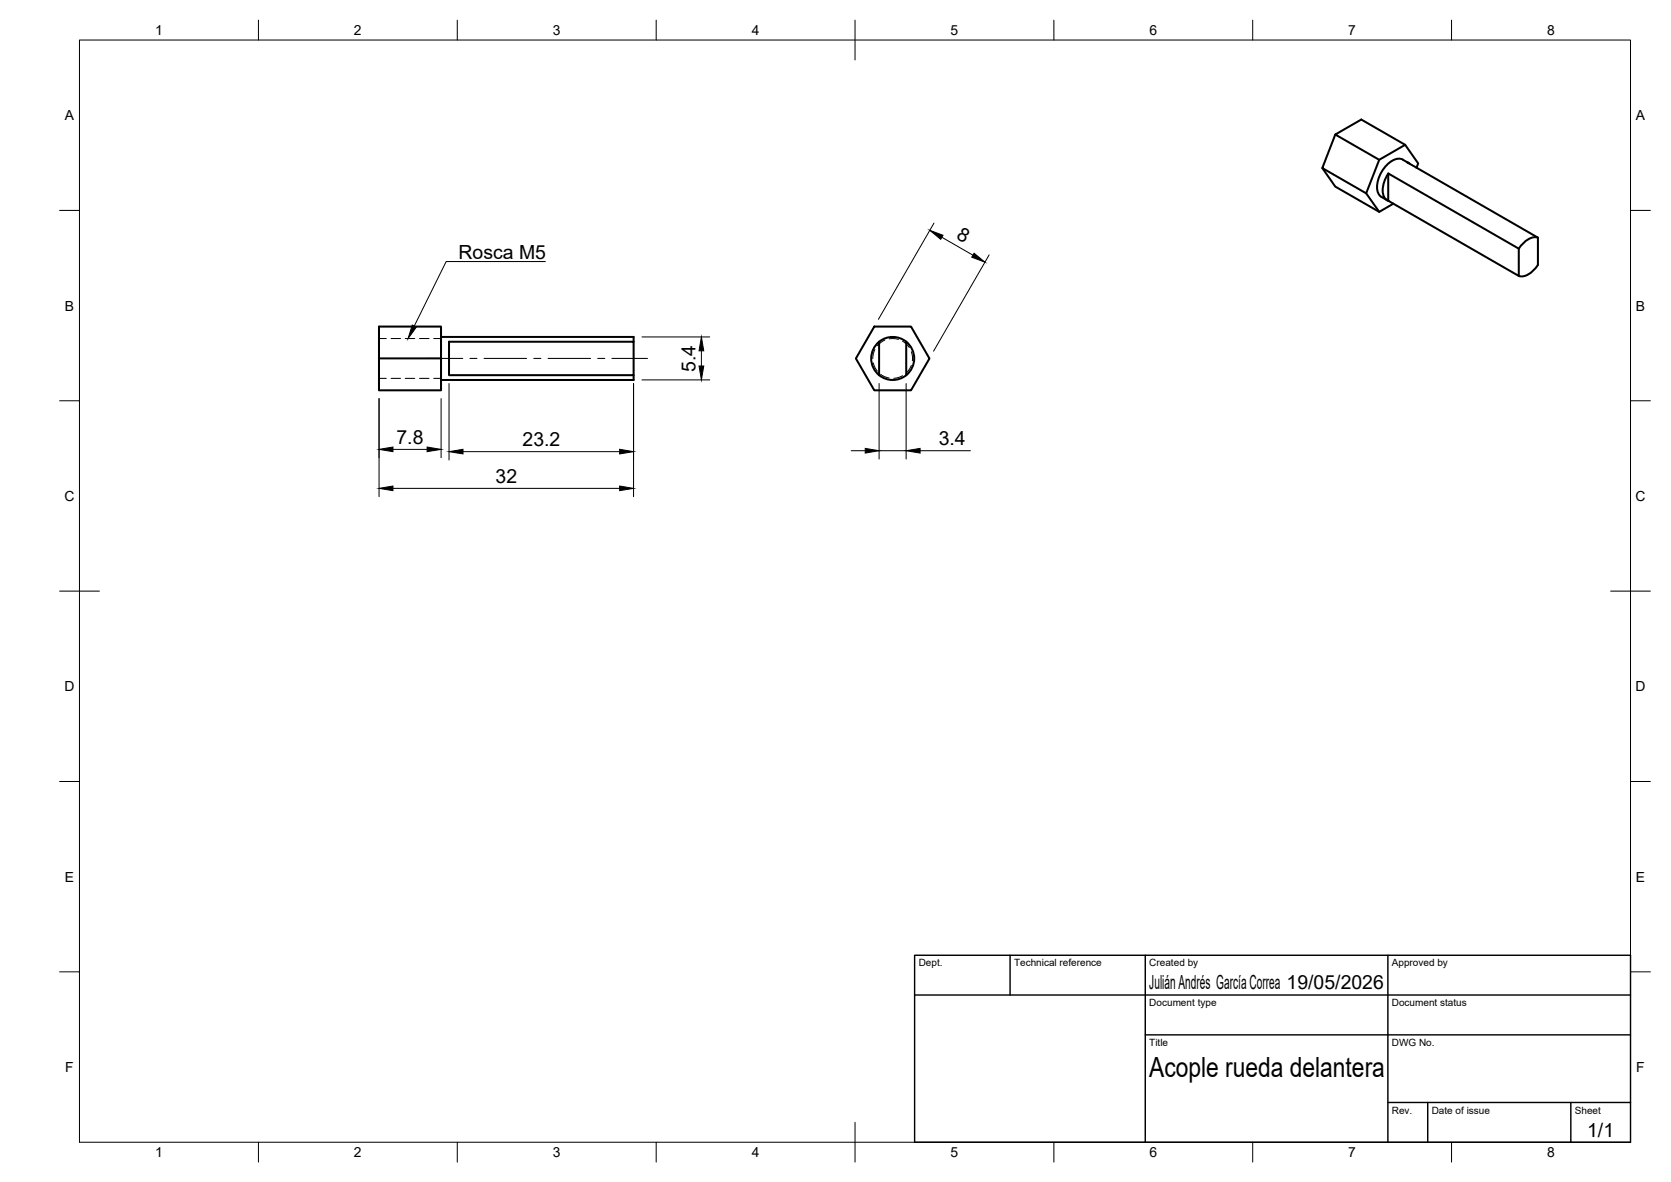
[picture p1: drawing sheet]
<svg xmlns="http://www.w3.org/2000/svg" width="420mm" height="297mm" viewBox="0 0 420 297" stroke-linecap="round" stroke-linejoin="round" font-family="sans-serif">
<!-- layer: Visible -->
<g fill="none" stroke="#000" stroke-width=".51">
<path d="M335.7 33.8l-3.2 8.4 11 6.4 3.3 4.6M353.3 36.4l-6.5 3.8M332.5 42.2l3.2 4.7 11.1 6.3 3.6-2M349.1 43.6l32.8 18.9v6.8l-32.8-18.9zM349.1 43.6a6.5 6.5 0 0 0-1.1 5.9l1.1 1M352.7 40.1l1.5 .9M352.8 40.1a3.3 3.3 0 0 0-3.7 1 7.3 7.3 0 0 0-2.5 7.6l.8 .8 1.4 .8M353.9 40.8l32.8 18.9v6.9a4.8 4.8 0 0 1-4.8 2.8M353.9 40.8l.5 .3M356.2 42.1l.4-1-3.3-4.7-11-6.4-6.6 3.8 11.1 6.4-3.3 8.4M386.7 59.7a4.8 4.8 0 0 0-4.8 2.8M95.3 90.1h15.6v8h-15.6z"/>
<path d="M95.3 90.1v-8h15.6v8M110.9 84.7h48.4v1.2M112.9 85.9h46.4v8.4h-46.4zM159.3 94.3v1.2h-48.4M219.8 82.1h9.3l4.6 8-4.6 8h-9.3l-4.6-8zM221 85.9v8.4M227.9 85.9v8.4M227.9 85.9a5.4 5.4 0 0 0-7.4 .5 5.4 5.4 0 0 0 0 7.4 5.4 5.4 0 0 0 7.4 .5M227.9 85.9a5.4 5.4 0 0 1 0 8.4"/>
</g>
<!-- layer: Hidden -->
<g fill="none" stroke="#000" stroke-width=".25">
<path d="M95.3 85.1h1.8M95.3 95.1h1.8M98.3 85.1h2.4M98.3 95.1h2.4M101.9 85.1h2.4M101.9 95.1h2.4M105.5 85.1h2.4M105.5 95.1h2.4M109.1 85.1h1.8M109.1 95.1h1.8M219.6 91.2l.5 1.3 .5 .8M220 87.8l-.4 1-.1 1.3"/>
<path d="M221.4 94.1l1 .6 1.2 .3M222.5 85.5l-.7 .3-1.2 1.1M223.6 85.2l1.3-.1 1 .2M226.9 94.4l-1.3 .6-.9 .1M226.9 85.8l.9 .6 .8 .9M229.2 88.4l.2 1.4v.9M229.2 91.8l-1.3 1.9"/>
</g>
<!-- layer: BORDER -->
<g fill="none" stroke="#000" stroke-width=".25">
<path d="M20 10.1h390v276.9h-390zM65 5.1v5M115 5.1v5M165 5.1v5M215 5.1v10M265 5.1v5M315 5.1v5M365 5.1v5M15 52.9h5M410 52.9h5M15 100.7h5M410 100.7h5"/>
<path d="M15 148.6h10M405 148.6h10M15 196.4h5M410 196.4h5M15 244.2h5M410 244.2h5M65 287v5M115 287v5M165 287v5M215 282.1v9.9M265 287v5M315 287v5"/>
<path d="M365 287v5"/>
</g>
<!-- layer: TITLEBLOCK -->
<path d="M230 240.1h180v46.9h-180zM230 250h180M254 240.1v9.9M288 240.1v46.9M349 240.1v46.9M288 260.1h122M349 277.1h61M359 277.1v9.9M395 277.1v9.9" fill="none" stroke="#000" stroke-width=".36"/>
<!-- layer: Smart Centers -->
<path d="M107.4 90.1h9M118.2 90.1h1.7M121.7 90.1h10.7M134.2 90.1h1.8M137.8 90.1h10.7M150.3 90.1h1.8M153.9 90.1h8.9" fill="none" stroke="#000" stroke-width=".25"/>
<!-- layer: FD_Dimensions -->
<g fill="none" stroke="#000" stroke-width=".25">
<path d="M234.8 56.1l-13.9 24.1M236.8 59.6l7.8 4.5M248.7 64.1l-14 24.2M112.9 96.4v19.2M159.3 96.4v28.4M161.4 95.5h17.1M161.4 84.7h17.1M176.4 88.2v3.8M221 96.4v19M227.8 96.4v19M95.3 100.2v24.6M98.8 112.9h8.6"/>
<path d="M110.9 100.2v14.8M116.4 113.5h39.4M214 113.3h3.6M221 113.3h6.8M231.4 113.3h12.6M98.8 122.7h57"/>
</g>
<path d="M233.8 57.9l3.3 1.2-.6 1zM244.9 63.6l2.7 2.3-3.3-1.3zM175.8 92h1.2l-.6 3.5zM176.4 84.7l.6 3.5h-1.2zM95.3 112.9l3.5-.6v1.2zM107.4 112.3l3.5 .6-3.5 .6zM112.9 113.5l3.5-.6v1.2zM155.8 112.9l3.5 .6-3.5 .6zM217.6 112.7l3.4 .6-3.4 .6zM227.8 113.3l3.6-.6v1.2zM95.3 122.7l3.5-.6v1.2zM155.8 122.1l3.5 .6-3.5 .6z" fill="#000" stroke="#000" stroke-width=".25"/>
<!-- layer: Leaders -->
<path d="M103.7 81.7l1 .5-2.1 2.9z" fill="#000" stroke="#000" stroke-width=".25"/>
<path d="M137.1 65.7h-24.9l-8 16.2" fill="none" stroke="#000" stroke-width=".25"/>
<text font-size="7" x="289" y="270.6">Acople rueda delantera</text>
<g font-size="4.9">
<text x="240.3" y="59.9" transform="rotate(30 240.3 59.9)">8</text>
<text x="115.3" y="65">Rosca M5</text>
<text x="174.9" y="93.5" transform="rotate(-90 174.9 93.5)">5.4</text>
<text x="99.7" y="111.5">7.8</text>
<text x="131.4" y="112">23.2</text>
<text x="236" y="111.8">3.4</text>
<text x="124.6" y="121.3">32</text>
<text x="289" y="248.5">Julián Andrés García Correa 19/05/2026</text>
<text x="399.1" y="285.7">1/1</text>
</g>
<g font-size="3.5">
<text x="39" y="8.8">1</text>
<text x="89" y="8.8">2</text>
<text x="139" y="8.8">3</text>
<text x="189" y="8.8">4</text>
<text x="239" y="8.8">5</text>
<text x="289" y="8.8">6</text>
<text x="339" y="8.8">7</text>
<text x="389" y="8.8">8</text>
<text x="16.3" y="30.2">A</text>
<text x="411.3" y="30.2">A</text>
<text x="16.3" y="78">B</text>
<text x="411.3" y="78">B</text>
<text x="16.2" y="125.9">C</text>
<text x="411.2" y="125.9">C</text>
<text x="16.2" y="173.7">D</text>
<text x="411.2" y="173.7">D</text>
<text x="16.3" y="221.6">E</text>
<text x="411.3" y="221.6">E</text>
<text x="16.4" y="269.4">F</text>
<text x="411.4" y="269.4">F</text>
<text x="39" y="290.8">1</text>
<text x="89" y="290.8">2</text>
<text x="139" y="290.8">3</text>
<text x="189" y="290.8">4</text>
<text x="239" y="290.8">5</text>
<text x="289" y="290.8">6</text>
<text x="339" y="290.8">7</text>
<text x="389" y="290.8">8</text>
</g>
<g font-size="2.5">
<text x="231" y="242.9">Dept.</text>
<text x="255" y="242.9">Technical reference</text>
<text x="289" y="242.9">Created by</text>
<text x="350" y="242.9">Approved by</text>
<text x="289" y="252.8">Document type</text>
<text x="350" y="252.8">Document status</text>
<text x="289" y="262.9">Title</text>
<text x="350" y="262.9">DWG No.</text>
<text x="350" y="279.9">Rev.</text>
<text x="360" y="279.9">Date of issue</text>
<text x="396" y="279.9">Sheet</text>
</g>
</svg>
